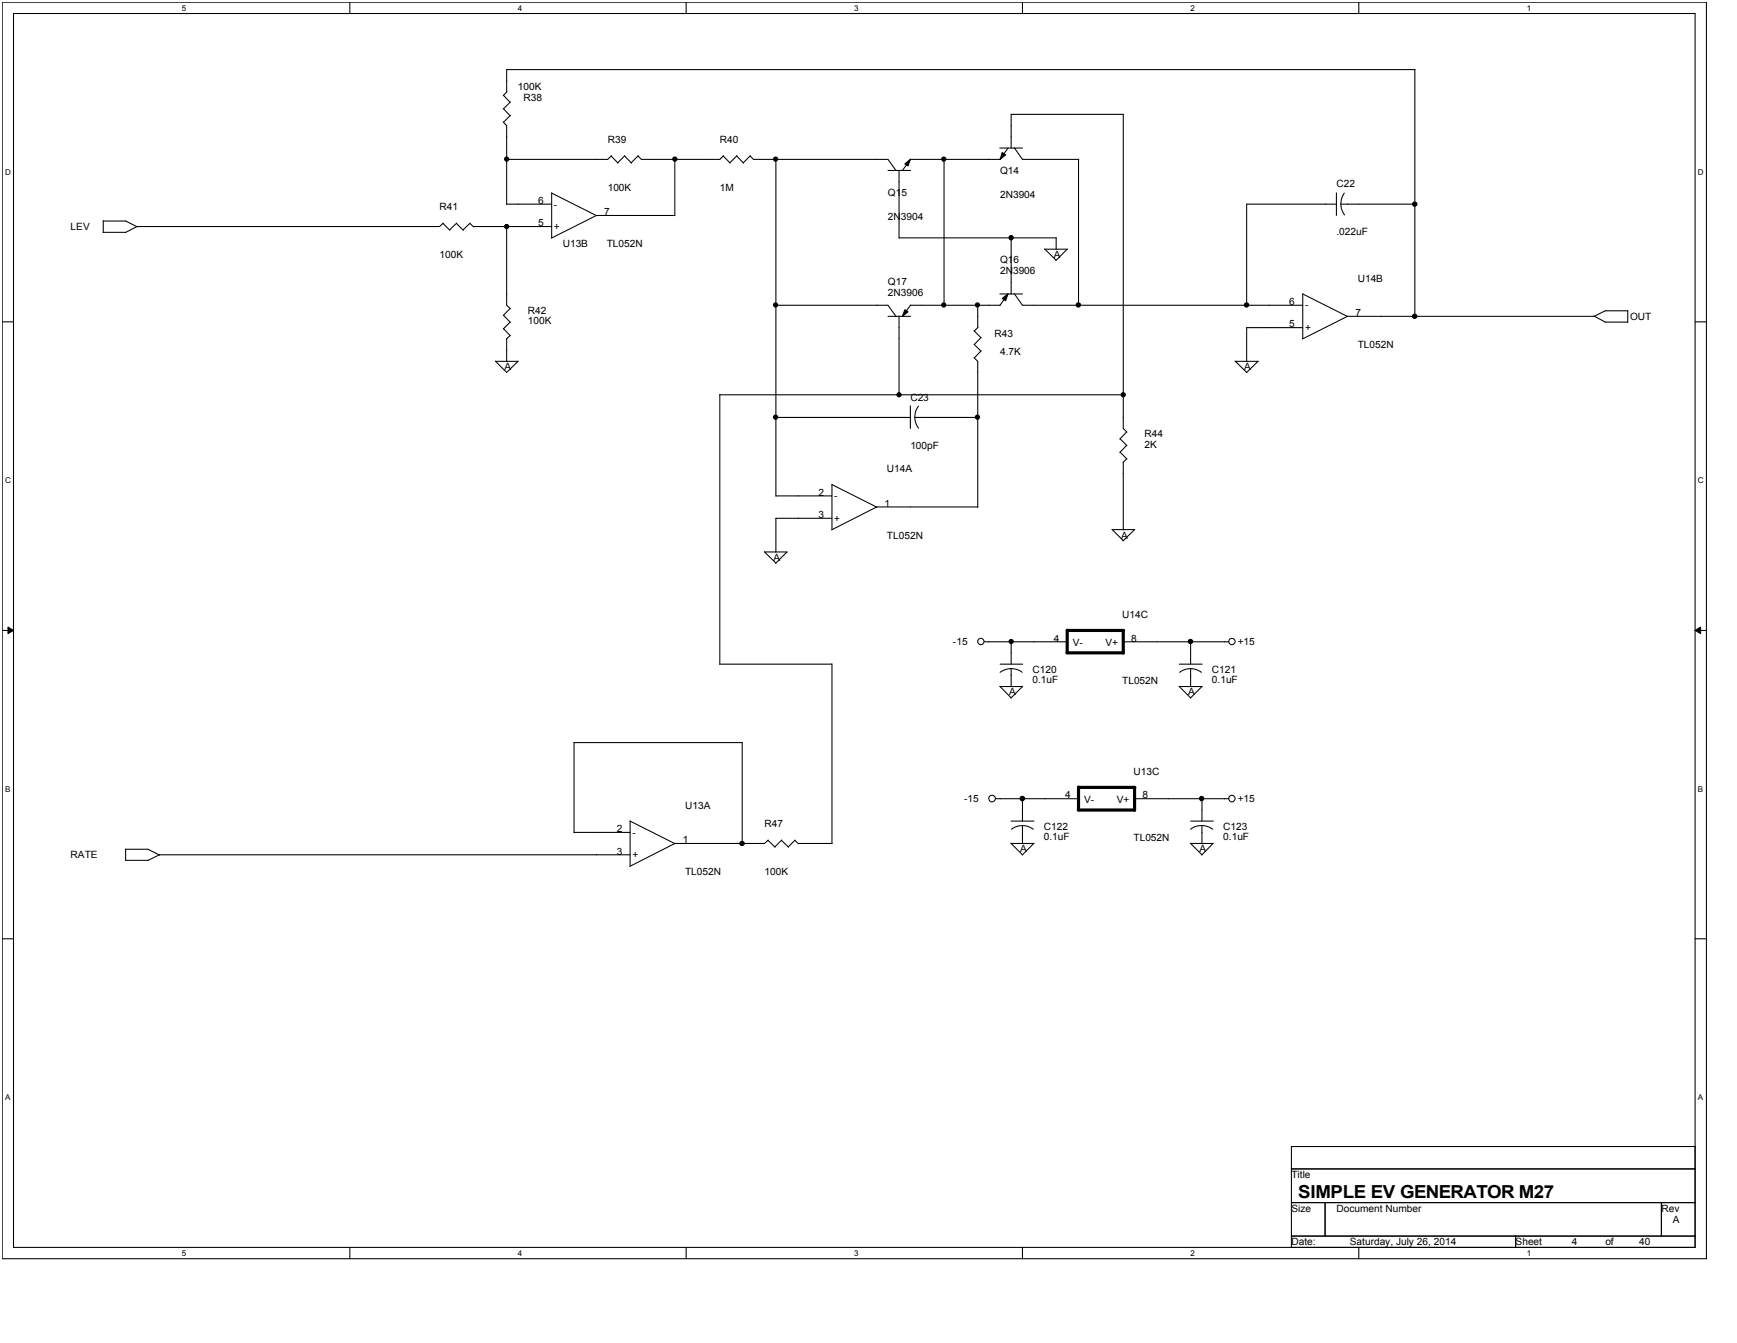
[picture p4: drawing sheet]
<svg xmlns="http://www.w3.org/2000/svg" width="279mm" height="216mm" viewBox="0 0 279 216" stroke-linecap="round" stroke-linejoin="round" font-family="sans-serif">
<path d="M.4 .4h274.1v202h-274.1zM2.2 2.2h270.5v198.3h-270.5z" fill="none" stroke="#000" stroke-width=".17"/>
<g fill="#fff">
<path d="M29.2 .6h.7v1.4h-.7z"/>
<path d="M29.2 200.7h.7v1.4h-.7z"/>
</g>
<path d="M56.3 .4v1.8M56.3 200.5v1.9" fill="none" stroke="#000" stroke-width=".17"/>
<g fill="#fff">
<path d="M83.3 .6h.7v1.4h-.7z"/>
<path d="M83.3 200.7h.7v1.4h-.7z"/>
</g>
<path d="M110.4 .4v1.8M110.4 200.5v1.9" fill="none" stroke="#000" stroke-width=".17"/>
<g fill="#fff">
<path d="M137.4 .6h.7v1.4h-.7z"/>
<path d="M137.4 200.7h.7v1.4h-.7z"/>
</g>
<path d="M164.5 .4v1.8M164.5 200.5v1.9" fill="none" stroke="#000" stroke-width=".17"/>
<g fill="#fff">
<path d="M191.5 .6h.7v1.4h-.7z"/>
<path d="M191.5 200.7h.7v1.4h-.7z"/>
</g>
<path d="M218.6 .4v1.8M218.6 200.5v1.9" fill="none" stroke="#000" stroke-width=".17"/>
<g fill="#fff">
<path d="M245.6 .6h.7v1.4h-.7z"/>
<path d="M245.6 200.7h.7v1.4h-.7z"/>
<path d="M.8 26.9h.9v1.4h-.9z"/>
<path d="M273.1 26.9h.9v1.4h-.9z"/>
<path d="M.8 76.5h.9v1.4h-.9z"/>
<path d="M273.1 76.5h.9v1.4h-.9z"/>
</g>
<path d="M.4 51.7h1.8M272.7 51.7h1.8" fill="none" stroke="#000" stroke-width=".17"/>
<g fill="#fff">
<path d="M.8 126.1h.8v1.4h-.8z"/>
<path d="M273.1 126.1h.8v1.4h-.8z"/>
</g>
<path d="M.4 101.4h1.8M272.7 101.4h1.8" fill="none" stroke="#000" stroke-width=".17"/>
<path d="M1.3 100.8l.9 .6-.9 .5zM272.7 101.4l.8-.6v1.1z" fill="#000"/>
<path d="M1.3 100.8l.9 .6-.9 .5zM272.7 101.4l.8-.6v1.1z" fill="none" stroke="#000" stroke-width=".16"/>
<g fill="#fff">
<path d="M.8 175.7h.8v1.4h-.8z"/>
<path d="M273.1 175.7h.8v1.4h-.8z"/>
</g>
<g fill="none" stroke="#000" stroke-width=".17">
<path d="M80.9 19.6l.6 .6v12.7M80.9 17.5l1.1 1.1M80.9 15.3l1.1 1.1M81.5 14.7l-.5 .6M82.1 18.6l-1.1 1.1M82.1 16.4l-1.1 1.1M180.7 18.4v50.5l.6 .6M180.7 18.4h-18.1v5.4M227.6 11.2v39.7M227.6 11.2h-146.1v3.6M16.6 37.3h3.6M16.6 35.5h3.6"/>
<path d="M16.6 35.5v1.8M20.2 35.5l1.9 1M71.3 35.9l1.1 1.1M71.3 35.9l-.6 .5h-48.7l-1.8 1M73.4 35.9l1.1 1.1M73.5 35.9l-1.2 1.1M75.6 35.9l.6 .6M75.6 35.9l-1.1 1.1M76.1 36.4h12.6M81.5 32.8h7.2M81.5 36.4v12.7l.6 .5M88.7 31v7.2"/>
<path d="M88.7 31l7.3 3.7M98.3 25.1l1.1 1.1M98.3 25l-.5 .6h-16.3M100.5 25.1l1.1 1.1M100.5 25l-1.1 1.2M102.6 25.1l.6 .6M102.7 25l-1.2 1.2M108.5 34.6h-12.6l-7.2 3.7M108.5 25.6v9.1M116.3 25.1l1.1 1.1M116.4 25l-.6 .6h-12.6M118.5 25.1l1.1 1.1"/>
<path d="M118.5 25l-1.1 1.2M120.7 25.1l.5 .6M120.7 25l-1.1 1.2M121.2 25.6h21.6l1.3 1.8M124.8 25.6v54.2M142.8 27.4h3.7M144.6 27.4v10.9M144.6 38.2h25.3M145.5 26.3l.9-.7-.3 1.1zM146.4 25.6h14.5M146.5 25.6l-1.3 1.8M151.9 25.6v23.5"/>
<path d="M160.8 23.8h3.7M161.2 24.5l.6 .4-.9 .7zM162.1 23.8l-1.3 1.9M162.6 38.2v9.1M163.2 23.8l1.3 1.8h9M169.9 38.2v1.9M173.5 25.6v23.5M215 31v3.6M215 32.8h-14.5v16.3M215.7 32.8l.1 .8 .5 1M215.7 32.8h11.9M216.2 31l-.3 .7-.2 1.1"/>
<path d="M79.7 58l1.8 1.9M79.7 58.1h3.7M81 50.7l1.1 1.1M81 52.8l1.1 1.2M81.5 54.5v3.6M82 49.6l-1.1 1.1M82 51.8l-1.1 1.1M82 53.9l-.5 .6M83.3 58.1l-1.8 1.8M124.8 49.1h18l1.3 1.8M142.8 50.9h3.7M144.6 50.8v12.7"/>
<path d="M145.5 49.8l.6 .3-.9 .8zM146.4 49.1h14.5M146.5 49l-1.3 1.9M156.7 57.5l.6 .6v23.4M156.7 55.3l1.1 1.1M156.7 53.2l1.1 1.1M157.3 49.1v3.6M157.3 52.6l-.6 .6M157.8 56.4l-1.1 1.1M157.8 54.2l-1.1 1.2M160.8 47.3h3.7M161.2 48l.9-.7-.3 1.1z"/>
<path d="M162.1 47.3l-1.3 1.8M163.2 47.2l1.3 1.9h45M168 40l1.9 1.8M168.1 40.1h3.6M171.7 40.1l-1.9 1.8M198.7 58l1.8 1.9M198.7 58.1h3.7M202.4 58.1l-1.9 1.8M209.5 47.2v7.3M209.5 47.3l7.3 3.6M209.5 52.7h-9v5.4M256.4 50.8l1.8 1"/>
<path d="M256.5 50.9h-39.8l-7.2 3.6M258.2 51.8h3.6M258.2 50h3.7M258.3 49.9l-1.9 1M261.8 50v1.8M115.7 63.5h65M115.8 63.4v43.4M124.8 67.1h21.6M124.8 79.7h9M133.8 77.9v7.2M133.8 77.9l7.3 3.6M146.4 65.2v3.7"/>
<path d="M147.2 67.1l.2 1.1 .3 .6M147.2 67.1h10.1M147.7 65.3l-.3 .6-.2 1.2M180.2 70.5l1.1 1.1M180.2 72.7l1.1 1.1M180.7 74.3v10.9M181.2 69.4l-1.1 1.2M181.2 71.6l-1.1 1.1M181.2 73.8l-.6 .5M122.9 88.7l1.9 1.8M123 88.7h3.6M126.6 88.7l-1.8 1.9"/>
<path d="M133.8 83.3h-9v5.5M157.3 81.5h-16.3l-7.2 3.7M178.9 85.1l1.8 1.8M178.9 85.1h3.6M182.5 85.1l-1.9 1.9M92.3 119.4h27.1M92.3 119.4v14.5M115.7 106.8h18.1M119.4 119.3v16.3M133.8 106.7v28.9M158.3 103.2h13.4M160.8 110.3l1.8 1.9"/>
<path d="M160.9 110.4h3.6M160.9 106.8h3.6M162.6 107.5l1.2 .2 .6 .4M162.6 107.5l-.7 .1-1 .5M162.6 103.1v3.7M162.6 107.5v2.9M164.5 110.4l-1.9 1.8M180.7 103.2h17M189.7 110.3l1.8 1.9M189.7 110.4h3.7M189.7 106.8h3.7M191.5 107.5l.8 .1 .9 .5"/>
<path d="M191.5 107.5l-.8 .1-1 .5M191.5 103.1v3.7M191.5 107.5v2.9M193.3 110.4l-1.8 1.8M20.2 138.3h3.6M20.2 136.5h3.6M20.2 136.5v1.8M23.8 136.5l1.9 1M92.3 133.8h9.1M101.4 132v7.2M101.4 132l7.2 3.6M101.4 137.4h-75.8l-1.8 .9"/>
<path d="M123.5 135.1l1.2 1.1M123.6 135l-.6 .6h-14.5l-7.2 3.7M125.7 135.1l1.1 1.1M125.7 135l-1.1 1.1M127.9 135.1l.5 .5M127.9 135l-1.1 1.1M128.4 135.6h5.5M160.1 128.4h13.4M162.6 135.6l1.9 1.8M162.6 135.6h3.7M162.6 132h3.7M164.5 132.7l.7 .1 1 .5"/>
<path d="M164.5 132.7l-.8 .1-1 .5M164.5 128.4v3.6M164.5 132.7v2.9M166.3 135.6l-1.9 1.9M182.5 128.4h15.2M191.5 135.6l1.8 1.8M191.5 135.6h3.7M191.5 132h3.7M193.3 132.7l1.1 .2 .7 .4M193.3 132.7l-1.1 .2-.7 .4M193.3 128.4v3.6M193.3 132.7v2.9"/>
<path d="M195.1 135.6l-1.8 1.9M.4 150.9h1.8M272.7 150.9h1.8M207.7 184.3h65v16.2h-65zM207.7 187.9h65M207.7 193.3h65M207.7 198.7h65M213.1 193.3v5.4M243.8 198.7v1.8M267.2 193.3v5.4"/>
<circle cx="81.5" cy="25.6" r=".34"/>
<circle cx="81.5" cy="36.4" r=".34"/>
<circle cx="108.5" cy="25.6" r=".34"/>
<circle cx="124.8" cy="25.6" r=".34"/>
<circle cx="151.8" cy="25.6" r=".34"/>
<circle cx="162.6" cy="38.2" r=".35"/>
<circle cx="227.6" cy="32.8" r=".36"/>
<circle cx="124.8" cy="49" r=".34"/>
<circle cx="151.8" cy="49" r=".34"/>
<circle cx="157.2" cy="49" r=".34"/>
<circle cx="173.5" cy="49" r=".36"/>
<circle cx="200.5" cy="49" r=".36"/>
<circle cx="227.6" cy="50.8" r=".36"/>
<circle cx="124.8" cy="67.1" r=".34"/>
<circle cx="144.6" cy="63.5" r=".34"/>
<circle cx="157.2" cy="67.1" r=".34"/>
<circle cx="180.7" cy="63.5" r=".34"/>
<circle cx="157.8" cy="103.1" r=".51"/>
<circle cx="162.6" cy="103.1" r=".34"/>
<circle cx="191.5" cy="103.1" r=".36"/>
<circle cx="198.2" cy="103.1" r=".51"/>
<circle cx="119.4" cy="135.6" r=".36"/>
<circle cx="159.6" cy="128.4" r=".54"/>
<circle cx="164.4" cy="128.4" r=".37"/>
<circle cx="193.3" cy="128.4" r=".35"/>
<circle cx="198.1" cy="128.4" r=".52"/>
</g>
<g fill="#000">
<path d="M145.5 26.3l.9-.7-.3 1.1zM161.2 24.5l.6 .4-.9 .7zM145.5 49.8l.6 .3-.9 .8zM161.2 48l.9-.7-.3 1.1z"/>
<circle cx="81.5" cy="25.6" r=".34"/>
<circle cx="81.5" cy="36.4" r=".34"/>
<circle cx="108.5" cy="25.6" r=".34"/>
<circle cx="124.8" cy="25.6" r=".34"/>
<circle cx="151.8" cy="25.6" r=".34"/>
<circle cx="162.6" cy="38.2" r=".35"/>
<circle cx="227.6" cy="32.8" r=".36"/>
<circle cx="124.8" cy="49" r=".34"/>
<circle cx="151.8" cy="49" r=".34"/>
<circle cx="157.2" cy="49" r=".34"/>
<circle cx="173.5" cy="49" r=".36"/>
<circle cx="200.5" cy="49" r=".36"/>
<circle cx="227.6" cy="50.8" r=".36"/>
<circle cx="124.8" cy="67.1" r=".34"/>
<circle cx="144.6" cy="63.5" r=".34"/>
<circle cx="157.2" cy="67.1" r=".34"/>
<circle cx="180.7" cy="63.5" r=".34"/>
<circle cx="162.6" cy="103.1" r=".34"/>
<circle cx="191.5" cy="103.1" r=".36"/>
<circle cx="119.4" cy="135.6" r=".36"/>
<circle cx="164.4" cy="128.4" r=".37"/>
<circle cx="193.3" cy="128.4" r=".35"/>
</g>
<path d="M171.6 104.9h9.1M171.7 101.4h9M171.7 101.3v3.6M180.7 101.4v3.6M173.4 130.2h9.1M173.5 126.6h9M173.5 126.5v3.7M182.5 126.6v3.7" fill="none" stroke="#000" stroke-width=".51"/>
<text font-size="2.9" x="208.8" y="192.6">SIMPLE EV GENERATOR M27</text>
<g font-size="1.6">
<text x="83.3" y="14.4">100K</text>
<text x="84.2" y="16.2">R38</text>
<text x="97.8" y="22.9">R39</text>
<text x="115.8" y="22.9">R40</text>
<text x="160.9" y="28">Q14</text>
<text x="70.7" y="33.7">R41</text>
<text x="86.6" y="32.8">6</text>
<text x="89.1" y="33.4">-</text>
<text x="97.2" y="34.6">7</text>
<text x="97.8" y="30.7">100K</text>
<text x="115.8" y="30.7">1M</text>
<text x="142.8" y="31.6">Q15</text>
<text x="142.8" y="35.4">2N3904</text>
<text x="160.9" y="31.8">2N3904</text>
<text x="215" y="30.1">C22</text>
<text x="11.4" y="37">LEV</text>
<text x="70.7" y="41.5">100K</text>
<text x="86.6" y="36.4">5</text>
<text x="89.1" y="37">+</text>
<text x="90.5" y="39.7">U13B</text>
<text x="97.6" y="39.7">TL052N</text>
<text x="169.5" y="41.5">A</text>
<text x="215" y="37.9">.022uF</text>
<text x="142.8" y="45.8">Q17</text>
<text x="142.8" y="47.6">2N3906</text>
<text x="160.9" y="42.2">Q16</text>
<text x="160.9" y="44">2N3906</text>
<text x="218.4" y="45.3">U14B</text>
<text x="84.9" y="50.5">R42</text>
<text x="84.9" y="52.1">100K</text>
<text x="207.4" y="49">6</text>
<text x="207.4" y="52.6">5</text>
<text x="209.9" y="53.2">+</text>
<text x="209.9" y="49.6">-</text>
<text x="218" y="50.8">7</text>
<text x="262.2" y="51.4">OUT</text>
<text x="81.2" y="59.5">A</text>
<text x="160" y="54.1">R43</text>
<text x="160.9" y="57">4.7K</text>
<text x="200.1" y="59.5">A</text>
<text x="218.4" y="55.9">TL052N</text>
<text x="146.4" y="64.4">C23</text>
<text x="184.1" y="70.3">R44</text>
<text x="184.1" y="72">2K</text>
<text x="142.7" y="75.9">U14A</text>
<text x="146.4" y="72.1">100pF</text>
<text x="131.7" y="79.7">2</text>
<text x="131.7" y="83.3">3</text>
<text x="134.2" y="83.9">+</text>
<text x="134.2" y="80.3">-</text>
<text x="142.3" y="81.5">1</text>
<text x="142.7" y="86.6">TL052N</text>
<text x="180.3" y="86.6">A</text>
<text x="124.4" y="90.2">A</text>
<text x="180.5" y="99.4">U14C</text>
<text x="153.3" y="103.7">-15</text>
<text x="169.5" y="103.1">4</text>
<text x="172.6" y="103.9">V-</text>
<text x="177.8" y="103.9">V+</text>
<text x="181.9" y="103.1">8</text>
<text x="199.1" y="103.7">+15</text>
<text x="162.3" y="111.8">A</text>
<text x="166.1" y="108.2">C120</text>
<text x="166.1" y="109.8">0.1uF</text>
<text x="180.5" y="110">TL052N</text>
<text x="191.1" y="111.8">A</text>
<text x="194.9" y="108.2">C121</text>
<text x="194.9" y="109.8">0.1uF</text>
<text x="182.3" y="124.6">U13C</text>
<text x="110.2" y="130">U13A</text>
<text x="155.1" y="129">-15</text>
<text x="171.3" y="128.4">4</text>
<text x="174.4" y="129.1">V-</text>
<text x="179.6" y="129.1">V+</text>
<text x="183.8" y="128.4">8</text>
<text x="199.1" y="129">+15</text>
<text x="11.4" y="138">RATE</text>
<text x="99.2" y="133.8">2</text>
<text x="99.2" y="137.4">3</text>
<text x="101.7" y="138">+</text>
<text x="101.7" y="134.4">-</text>
<text x="109.8" y="135.6">1</text>
<text x="123" y="132.9">R47</text>
<text x="164.1" y="137">A</text>
<text x="167.9" y="133.4">C122</text>
<text x="167.9" y="135.1">0.1uF</text>
<text x="182.3" y="135.3">TL052N</text>
<text x="193" y="137">A</text>
<text x="196.8" y="133.4">C123</text>
<text x="196.8" y="135.1">0.1uF</text>
<text x="110.2" y="140.7">TL052N</text>
<text x="123" y="140.7">100K</text>
<text x="207.7" y="189.4">Title</text>
<text x="207.7" y="194.8">Size</text>
<text x="215" y="194.8">Document Number</text>
<text x="267.2" y="194.8">Rev</text>
<text x="269.1" y="196.6">A</text>
<text x="207.7" y="200.1">Date:</text>
<text x="217.1" y="200.1">Saturday, July 26, 2014</text>
<text x="243.8" y="200.1">Sheet</text>
<text x="252.8" y="200.1">4</text>
<text x="258.2" y="200.1">of</text>
<text x="263.6" y="200.1">40</text>
</g>
<g font-size="1.3">
<text x="29.2" y="1.7">5</text>
<text x="83.3" y="1.7">4</text>
<text x="137.4" y="1.7">3</text>
<text x="191.5" y="1.7">2</text>
<text x="245.6" y="1.7">1</text>
<text x=".8" y="28.1">D</text>
<text x="273.1" y="28.1">D</text>
<text x=".8" y="77.6">C</text>
<text x="273.1" y="77.6">C</text>
<text x=".8" y="127.3">B</text>
<text x="273.1" y="127.3">B</text>
<text x=".8" y="176.8">A</text>
<text x="273.1" y="176.8">A</text>
<text x="29.2" y="201.9">5</text>
<text x="83.3" y="201.9">4</text>
<text x="137.4" y="201.9">3</text>
<text x="191.5" y="201.9">2</text>
<text x="245.6" y="201.9">1</text>
</g>
</svg>
